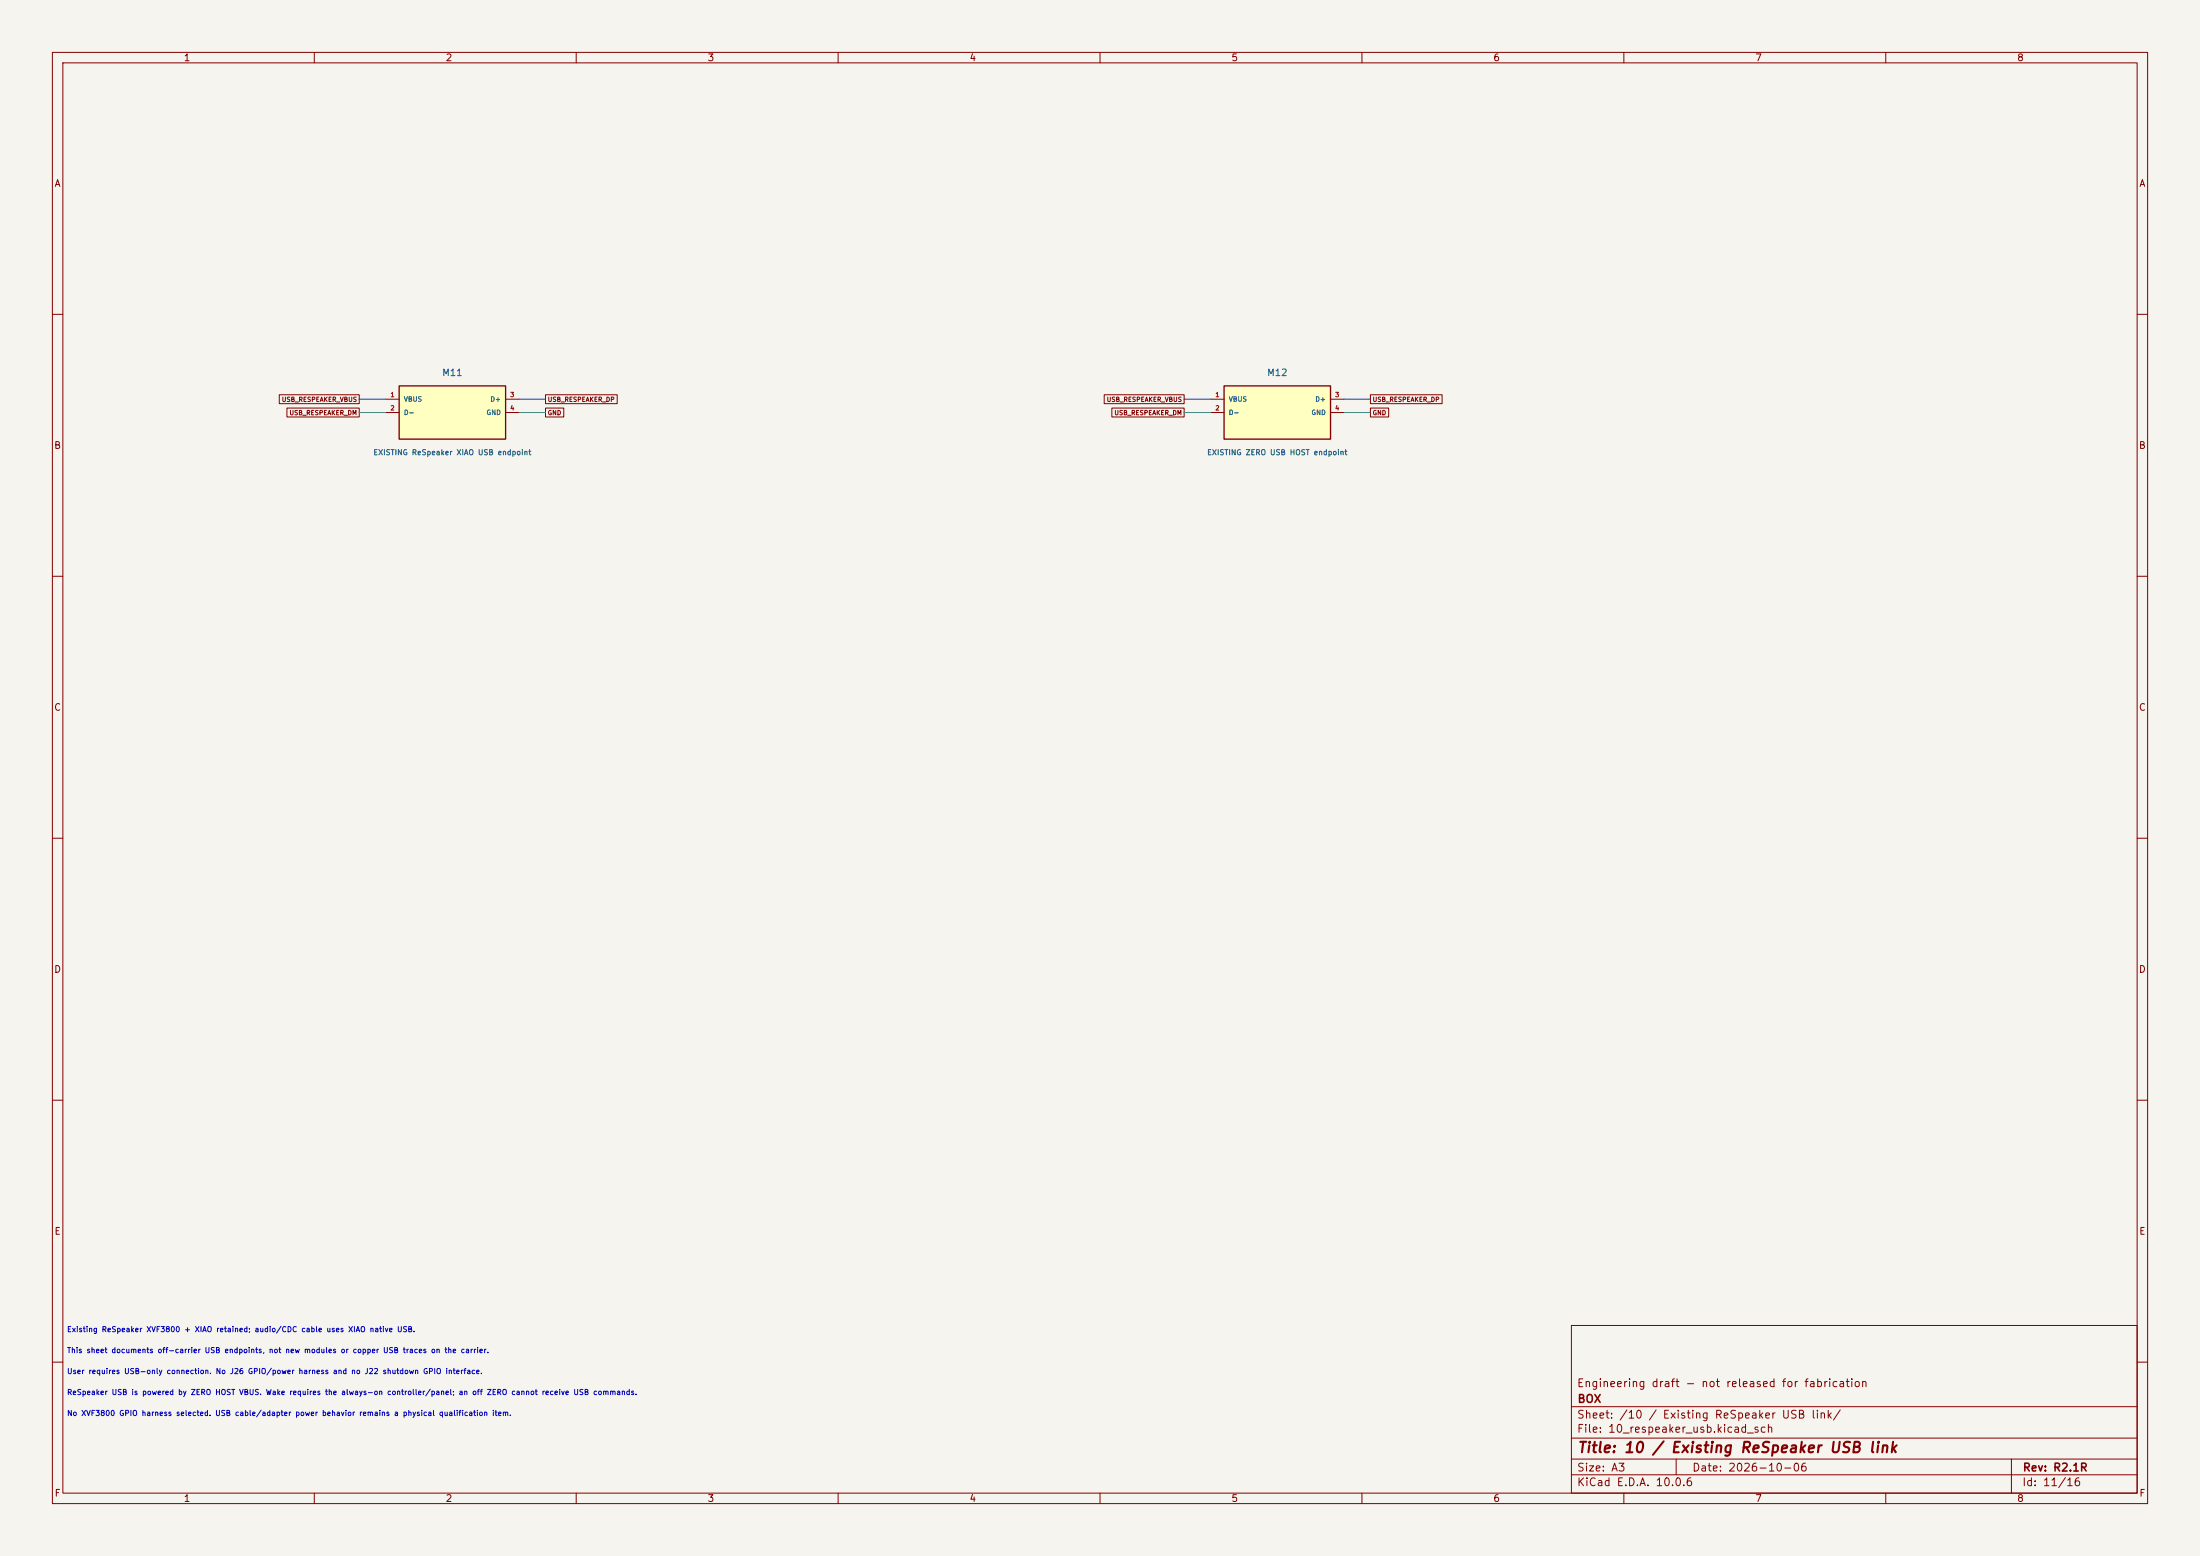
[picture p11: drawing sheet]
(kicad_sch (version 20250114) (generator "eeschema") (paper "A3")
(title_block (title "10 / Existing ReSpeaker USB link") (date "2026-10-06") (rev "R2.1R") (company "BOX") (comment 1 "Engineering draft - not released for fabrication"))
(lib_symbols (symbol "Box:M11" (pin_names (offset 0.8)) (in_bom yes) (on_board yes)
(property "Reference" "M" (at 0 7.62 0) (effects (font (size 1.27 1.27))))
(property "Value" "EXISTING ReSpeaker XIAO USB endpoint" (at 0 -7.62 0) (effects (font (size 1.0 1.0))))
(symbol "M11_0_1" (rectangle (start -10.16 5.08) (end 10.16 -5.08) (stroke (width 0.254) (type default)) (fill (type background))))
(symbol "M11_1_1"
(pin passive line (at -12.7 2.54 0) (length 2.54) (name "VBUS" (effects (font (size 0.9 0.9)))) (number "1" (effects (font (size 0.85 0.85)))))
(pin passive line (at -12.7 0.0 0) (length 2.54) (name "D-" (effects (font (size 0.9 0.9)))) (number "2" (effects (font (size 0.85 0.85)))))
(pin passive line (at 12.7 2.54 180) (length 2.54) (name "D+" (effects (font (size 0.9 0.9)))) (number "3" (effects (font (size 0.85 0.85)))))
(pin passive line (at 12.7 0.0 180) (length 2.54) (name "GND" (effects (font (size 0.9 0.9)))) (number "4" (effects (font (size 0.85 0.85)))))))
(symbol "Box:M12" (pin_names (offset 0.8)) (in_bom yes) (on_board yes)
(property "Reference" "M" (at 0 7.62 0) (effects (font (size 1.27 1.27))))
(property "Value" "EXISTING ZERO USB HOST endpoint" (at 0 -7.62 0) (effects (font (size 1.0 1.0))))
(symbol "M12_0_1" (rectangle (start -10.16 5.08) (end 10.16 -5.08) (stroke (width 0.254) (type default)) (fill (type background))))
(symbol "M12_1_1"
(pin passive line (at -12.7 2.54 0) (length 2.54) (name "VBUS" (effects (font (size 0.9 0.9)))) (number "1" (effects (font (size 0.85 0.85)))))
(pin passive line (at -12.7 0.0 0) (length 2.54) (name "D-" (effects (font (size 0.9 0.9)))) (number "2" (effects (font (size 0.85 0.85)))))
(pin passive line (at 12.7 2.54 180) (length 2.54) (name "D+" (effects (font (size 0.9 0.9)))) (number "3" (effects (font (size 0.85 0.85)))))
(pin passive line (at 12.7 0.0 180) (length 2.54) (name "GND" (effects (font (size 0.9 0.9)))) (number "4" (effects (font (size 0.85 0.85))))))))
(symbol (lib_id "Box:M11") (at 86.36 78.74 0) (unit 1) (in_bom yes) (on_board no) (dnp no)
(property "Reference" "M11" (at 86.36 71.11999999999999 0) (effects (font (size 1.27 1.27))))
(property "Value" "EXISTING ReSpeaker XIAO USB endpoint" (at 86.36 86.36 0) (effects (font (size 1 1))))
(property "Footprint" "box:External_Module_Not_On_Carrier" (at 86.36 86.36 0) (effects (font (size 1 1)) (hide yes)))
(property "Datasheet" "" (at 86.36 86.36 0) (effects (font (size 1 1)) (hide yes)))
(property "MPN" "" (at 86.36 86.36 0) (effects (font (size 1 1)) (hide yes)))
(property "Manufacturer" "" (at 86.36 86.36 0) (effects (font (size 1 1)) (hide yes)))
(property "Verification" "Existing module endpoint connected by USB cable only; no new PCB part. VBUS power-domain/adapter and physical cable path not yet qualified." (at 86.36 86.36 0) (effects (font (size 1 1)) (hide yes)))
(property "Rating" "" (at 86.36 86.36 0) (effects (font (size 1 1)) (hide yes)))
(property "Tolerance" "" (at 86.36 86.36 0) (effects (font (size 1 1)) (hide yes)))
(pin "1")
(pin "2")
(pin "3")
(pin "4"))
(wire (pts (xy 73.66 76.19999999999999) (xy 68.58 76.19999999999999)) (stroke (width 0) (type default)))
(global_label "USB_RESPEAKER_VBUS" (shape passive) (at 68.58 76.19999999999999 0) (effects (font (size 0.85 0.85)) (justify right)))
(wire (pts (xy 73.66 78.74) (xy 68.58 78.74)) (stroke (width 0) (type default)))
(global_label "USB_RESPEAKER_DM" (shape passive) (at 68.58 78.74 0) (effects (font (size 0.85 0.85)) (justify right)))
(wire (pts (xy 99.06 76.19999999999999) (xy 104.14 76.19999999999999)) (stroke (width 0) (type default)))
(global_label "USB_RESPEAKER_DP" (shape passive) (at 104.14 76.19999999999999 180) (effects (font (size 0.85 0.85)) (justify left)))
(wire (pts (xy 99.06 78.74) (xy 104.14 78.74)) (stroke (width 0) (type default)))
(global_label "GND" (shape passive) (at 104.14 78.74 180) (effects (font (size 0.85 0.85)) (justify left)))
(symbol (lib_id "Box:M12") (at 243.84 78.74 0) (unit 1) (in_bom yes) (on_board no) (dnp no)
(property "Reference" "M12" (at 243.84 71.11999999999999 0) (effects (font (size 1.27 1.27))))
(property "Value" "EXISTING ZERO USB HOST endpoint" (at 243.84 86.36 0) (effects (font (size 1 1))))
(property "Footprint" "box:External_Module_Not_On_Carrier" (at 243.84 86.36 0) (effects (font (size 1 1)) (hide yes)))
(property "Datasheet" "" (at 243.84 86.36 0) (effects (font (size 1 1)) (hide yes)))
(property "MPN" "" (at 243.84 86.36 0) (effects (font (size 1 1)) (hide yes)))
(property "Manufacturer" "" (at 243.84 86.36 0) (effects (font (size 1 1)) (hide yes)))
(property "Verification" "Existing module endpoint connected by USB cable only; no new PCB part. VBUS power-domain/adapter and physical cable path not yet qualified." (at 243.84 86.36 0) (effects (font (size 1 1)) (hide yes)))
(property "Rating" "" (at 243.84 86.36 0) (effects (font (size 1 1)) (hide yes)))
(property "Tolerance" "" (at 243.84 86.36 0) (effects (font (size 1 1)) (hide yes)))
(pin "1")
(pin "2")
(pin "3")
(pin "4"))
(wire (pts (xy 231.14000000000001 76.19999999999999) (xy 226.06 76.19999999999999)) (stroke (width 0) (type default)))
(global_label "USB_RESPEAKER_VBUS" (shape passive) (at 226.06 76.19999999999999 0) (effects (font (size 0.85 0.85)) (justify right)))
(wire (pts (xy 231.14000000000001 78.74) (xy 226.06 78.74)) (stroke (width 0) (type default)))
(global_label "USB_RESPEAKER_DM" (shape passive) (at 226.06 78.74 0) (effects (font (size 0.85 0.85)) (justify right)))
(wire (pts (xy 256.54 76.19999999999999) (xy 261.62 76.19999999999999)) (stroke (width 0) (type default)))
(global_label "USB_RESPEAKER_DP" (shape passive) (at 261.62 76.19999999999999 180) (effects (font (size 0.85 0.85)) (justify left)))
(wire (pts (xy 256.54 78.74) (xy 261.62 78.74)) (stroke (width 0) (type default)))
(global_label "GND" (shape passive) (at 261.62 78.74 180) (effects (font (size 0.85 0.85)) (justify left)))
(text "Existing ReSpeaker XVF3800 + XIAO retained; audio/CDC cable uses XIAO native USB." (at 12.7 254 0) (effects (font (size 1.0 1.0)) (justify left)))
(text "This sheet documents off-carrier USB endpoints, not new modules or copper USB traces on the carrier." (at 12.7 258 0) (effects (font (size 1.0 1.0)) (justify left)))
(text "User requires USB-only connection. No J26 GPIO/power harness and no J22 shutdown GPIO interface." (at 12.7 262 0) (effects (font (size 1.0 1.0)) (justify left)))
(text "ReSpeaker USB is powered by ZERO HOST VBUS. Wake requires the always-on controller/panel; an off ZERO cannot receive USB commands." (at 12.7 266 0) (effects (font (size 1.0 1.0)) (justify left)))
(text "No XVF3800 GPIO harness selected. USB cable/adapter power behavior remains a physical qualification item." (at 12.7 270 0) (effects (font (size 1.0 1.0)) (justify left))))
